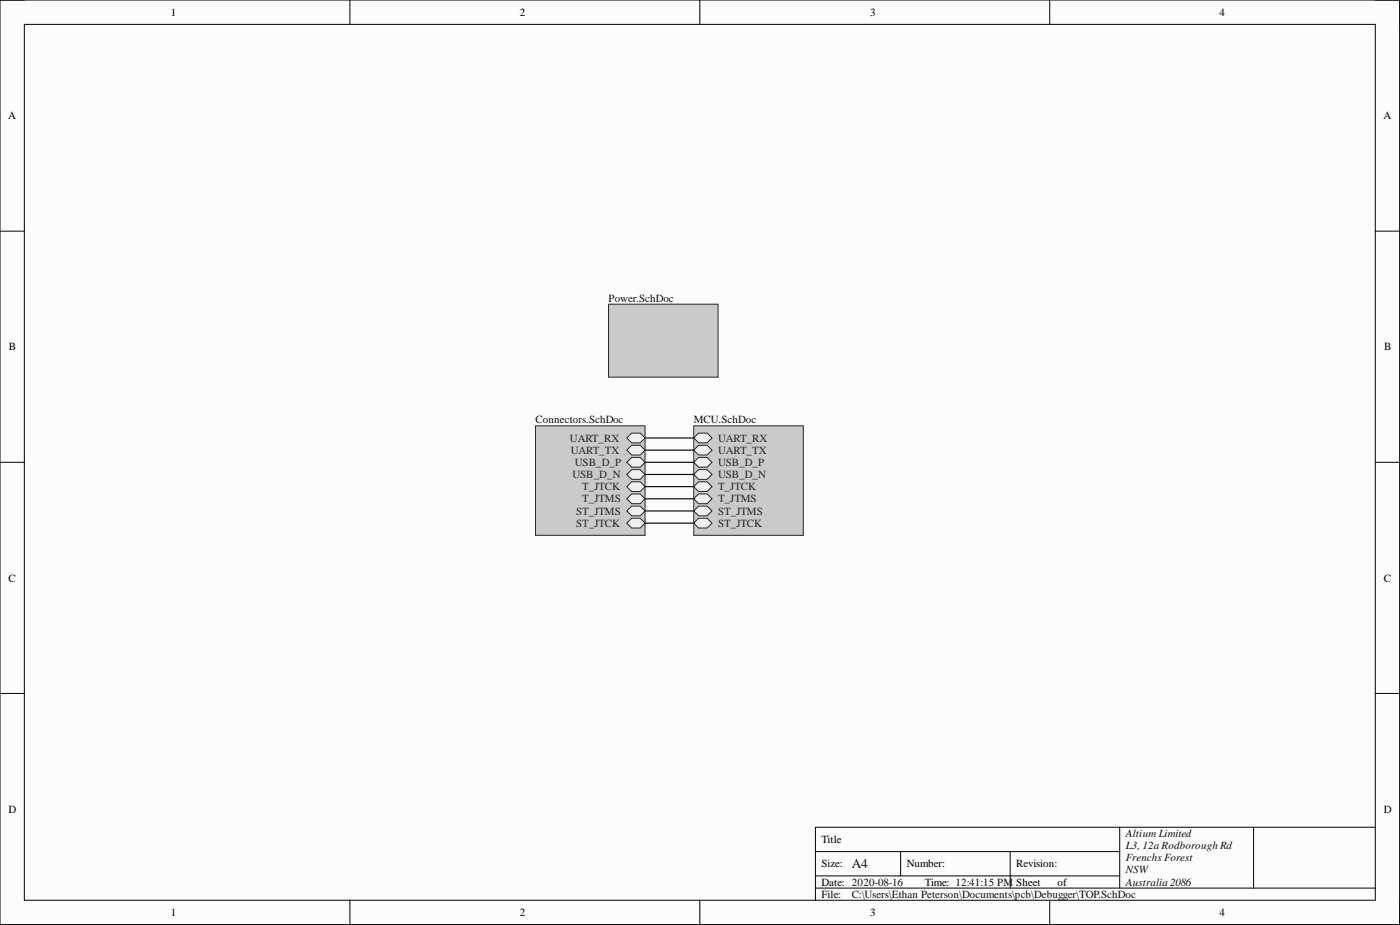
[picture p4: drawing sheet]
<svg xmlns="http://www.w3.org/2000/svg" width="292mm" height="193mm" viewBox="0 0 292 193" stroke-linecap="round" stroke-linejoin="round" font-family="sans-serif">
<path d="M0 0h292v192.9h-292z" fill-rule="evenodd" fill="#fcfcfc"/>
<path d="M0 0h292v192.9h-292z" fill="none" stroke="#000" stroke-width=".21"/>
<path d="M5.1 5.1h281.8v182.7h-281.8z" fill-rule="evenodd" fill="#fcfcfc"/>
<g fill="none" stroke="#000" stroke-width=".21">
<path d="M0 0h5.1M5.1 5.1h281.8v182.7h-281.8zM73 0v5.1M146 0v5.1M219 0v5.1M286.9 0h5.1v5.1M0 48.2h5.1M286.9 48.2h5.1M0 96.4h5.1M286.9 96.4h5.1M0 144.7h5.1M286.9 144.7h5.1"/>
<path d="M170.1 177.7h63.5M187.9 177.7v5M210.8 177.7v7.6M233.6 172.6v12.7M261.6 172.6v12.7M286.9 172.6h-116.8v15.2M73 187.8v5.1M146 187.8v5.1M170.1 185.3h116.8M170.1 182.7h63.5M219 187.8v5.1M292 187.8v5.1"/>
</g>
<path d="M144.7 88.8h22.9v22.9h-22.9z" fill-rule="evenodd" fill="#cacaca"/>
<path d="M144.7 88.8h22.9v22.9h-22.9z" fill="none" stroke="#262626" stroke-width=".21"/>
<path d="M144.7 91.4l1.1-1h1.7l1.1 1-1.1 1h-1.7z" fill-rule="evenodd" fill="#f0f0f0"/>
<path d="M144.7 91.4l1.1-1h1.7l1.1 1-1.1 1h-1.7z" fill="none" stroke="#262626" stroke-width=".21"/>
<path d="M144.7 93.9l1.1-1h1.7l1.1 1-1.1 1h-1.7z" fill-rule="evenodd" fill="#f0f0f0"/>
<path d="M144.7 93.9l1.1-1h1.7l1.1 1-1.1 1h-1.7z" fill="none" stroke="#262626" stroke-width=".21"/>
<path d="M144.7 96.4l1.1-1h1.7l1.1 1-1.1 1.1h-1.7z" fill-rule="evenodd" fill="#f0f0f0"/>
<path d="M144.7 96.4l1.1-1h1.7l1.1 1-1.1 1.1h-1.7z" fill="none" stroke="#262626" stroke-width=".21"/>
<path d="M144.7 99l1.1-1h1.7l1.1 1-1.1 1h-1.7z" fill-rule="evenodd" fill="#f0f0f0"/>
<path d="M144.7 99l1.1-1h1.7l1.1 1-1.1 1h-1.7z" fill="none" stroke="#262626" stroke-width=".21"/>
<path d="M144.7 101.5l1.1-1h1.7l1.1 1-1.1 1h-1.7z" fill-rule="evenodd" fill="#f0f0f0"/>
<path d="M144.7 101.5l1.1-1h1.7l1.1 1-1.1 1h-1.7z" fill="none" stroke="#262626" stroke-width=".21"/>
<path d="M144.7 104.1l1.1-1.1h1.7l1.1 1.1-1.1 1h-1.7z" fill-rule="evenodd" fill="#f0f0f0"/>
<path d="M144.7 104.1l1.1-1.1h1.7l1.1 1.1-1.1 1h-1.7z" fill="none" stroke="#262626" stroke-width=".21"/>
<path d="M144.7 106.6l1.1-1h1.7l1.1 1-1.1 1h-1.7z" fill-rule="evenodd" fill="#f0f0f0"/>
<path d="M144.7 106.6l1.1-1h1.7l1.1 1-1.1 1h-1.7z" fill="none" stroke="#262626" stroke-width=".21"/>
<path d="M144.7 109.1l1.1-1h1.7l1.1 1-1.1 1h-1.7z" fill-rule="evenodd" fill="#f0f0f0"/>
<path d="M144.7 109.1l1.1-1h1.7l1.1 1-1.1 1h-1.7z" fill="none" stroke="#262626" stroke-width=".21"/>
<path d="M127 63.5h22.8v15.2h-22.8z" fill-rule="evenodd" fill="#cacaca"/>
<path d="M127 63.5h22.8v15.2h-22.8z" fill="none" stroke="#262626" stroke-width=".21"/>
<path d="M111.7 88.8h22.9v22.9h-22.9z" fill-rule="evenodd" fill="#cacaca"/>
<path d="M111.7 88.8h22.9v22.9h-22.9z" fill="none" stroke="#262626" stroke-width=".21"/>
<path d="M130.8 91.4l1-1h1.8l1 1-1 1h-1.8z" fill-rule="evenodd" fill="#f0f0f0"/>
<path d="M130.8 91.4l1-1h1.8l1 1-1 1h-1.8z" fill="none" stroke="#262626" stroke-width=".21"/>
<path d="M130.8 93.9l1-1h1.8l1 1-1 1h-1.8z" fill-rule="evenodd" fill="#f0f0f0"/>
<path d="M130.8 93.9l1-1h1.8l1 1-1 1h-1.8z" fill="none" stroke="#262626" stroke-width=".21"/>
<path d="M130.8 96.4l1-1h1.8l1 1-1 1.1h-1.8z" fill-rule="evenodd" fill="#f0f0f0"/>
<path d="M130.8 96.4l1-1h1.8l1 1-1 1.1h-1.8z" fill="none" stroke="#262626" stroke-width=".21"/>
<path d="M130.8 99l1-1h1.8l1 1-1 1h-1.8z" fill-rule="evenodd" fill="#f0f0f0"/>
<path d="M130.8 99l1-1h1.8l1 1-1 1h-1.8z" fill="none" stroke="#262626" stroke-width=".21"/>
<path d="M130.8 101.5l1-1h1.8l1 1-1 1h-1.8z" fill-rule="evenodd" fill="#f0f0f0"/>
<path d="M130.8 101.5l1-1h1.8l1 1-1 1h-1.8z" fill="none" stroke="#262626" stroke-width=".21"/>
<path d="M130.8 104.1l1-1.1h1.8l1 1.1-1 1h-1.8z" fill-rule="evenodd" fill="#f0f0f0"/>
<path d="M130.8 104.1l1-1.1h1.8l1 1.1-1 1h-1.8z" fill="none" stroke="#262626" stroke-width=".21"/>
<path d="M130.8 106.6l1-1h1.8l1 1-1 1h-1.8z" fill-rule="evenodd" fill="#f0f0f0"/>
<path d="M130.8 106.6l1-1h1.8l1 1-1 1h-1.8z" fill="none" stroke="#262626" stroke-width=".21"/>
<path d="M130.8 109.1l1-1h1.8l1 1-1 1h-1.8z" fill-rule="evenodd" fill="#f0f0f0"/>
<path d="M130.8 109.1l1-1h1.8l1 1-1 1h-1.8z" fill="none" stroke="#262626" stroke-width=".21"/>
<path d="M134.6 99h10.1M134.6 96.4h10.1M134.6 93.9h10.1M134.6 91.4h10.1M134.6 104.1h10.1M134.6 101.5h10.1M134.6 106.6h10.1M134.6 109.1h10.1" fill="none" stroke="#0e0e0e" stroke-width=".25"/>
<text font-size="2.8" fill="#0e0e0e" x="177.8" y="181.1">A4</text>
<g font-size="2.3">
<text x="35.6" y="3.3">1</text>
<text x="108.4" y="3.3">2</text>
<text x="181.6" y="3.3">3</text>
<text x="254.4" y="3.3">4</text>
<text x="1.7" y="24.9">A</text>
<text x="288.6" y="24.9">A</text>
<text x="1.9" y="73.1">B</text>
<text x="288.8" y="73.1">B</text>
<text x="1.8" y="121.3">C</text>
<text x="288.7" y="121.3">C</text>
<text x="1.8" y="169.5">D</text>
<text x="288.7" y="169.5">D</text>
<text x="171.4" y="175.9">Title</text>
<text x="171.4" y="181">Size:</text>
<text x="171.4" y="184.8">Date: 2020-08-16</text>
<text x="189.2" y="181">Number:</text>
<text x="193" y="184.8">Time: 12:41:15 PM</text>
<text x="212" y="181">Revision:</text>
<text x="212" y="184.8">Sheet</text>
<text x="220.7" y="184.8">of</text>
<text x="35.6" y="191.1">1</text>
<text x="108.4" y="191.1">2</text>
<text x="171.4" y="187.3">File:</text>
<text x="181.6" y="191.1">3</text>
<text x="254.4" y="191.1">4</text>
</g>
<g font-size="2.3" fill="#0e0e0e">
<text x="127" y="62.9">Power.SchDoc</text>
<text x="111.7" y="88.3">Connectors.SchDoc</text>
<text x="144.7" y="88.3">MCU.SchDoc</text>
<text x="234.9" y="174.6">Altium Limited</text>
<text x="234.9" y="177.1">L3, 12a Rodborough Rd</text>
<text x="234.9" y="179.7">Frenchs Forest</text>
<text x="234.9" y="182.2">NSW</text>
<text x="234.9" y="184.8">Australia 2086</text>
<text x="177.8" y="187.3">C:\Users\Ethan Peterson\Documents\pcb\Debugger\TOP.SchDoc</text>
</g>
<g font-size="2.3" fill="#262626">
<text x="118.9" y="92.1">UART_RX</text>
<text x="119.1" y="94.7">UART_TX</text>
<text x="149.8" y="92.1">UART_RX</text>
<text x="149.8" y="94.7">UART_TX</text>
<text x="119.4" y="99.7">USB_D_N</text>
<text x="119.9" y="97.2">USB_D_P</text>
<text x="149.8" y="97.2">USB_D_P</text>
<text x="149.8" y="99.7">USB_D_N</text>
<text x="120.2" y="107.4">ST_JTMS</text>
<text x="121.5" y="102.3">T_JTCK</text>
<text x="121.5" y="104.8">T_JTMS</text>
<text x="149.8" y="102.3">T_JTCK</text>
<text x="149.8" y="104.8">T_JTMS</text>
<text x="149.8" y="107.4">ST_JTMS</text>
<text x="120.2" y="109.9">ST_JTCK</text>
<text x="149.8" y="109.9">ST_JTCK</text>
</g>
</svg>
